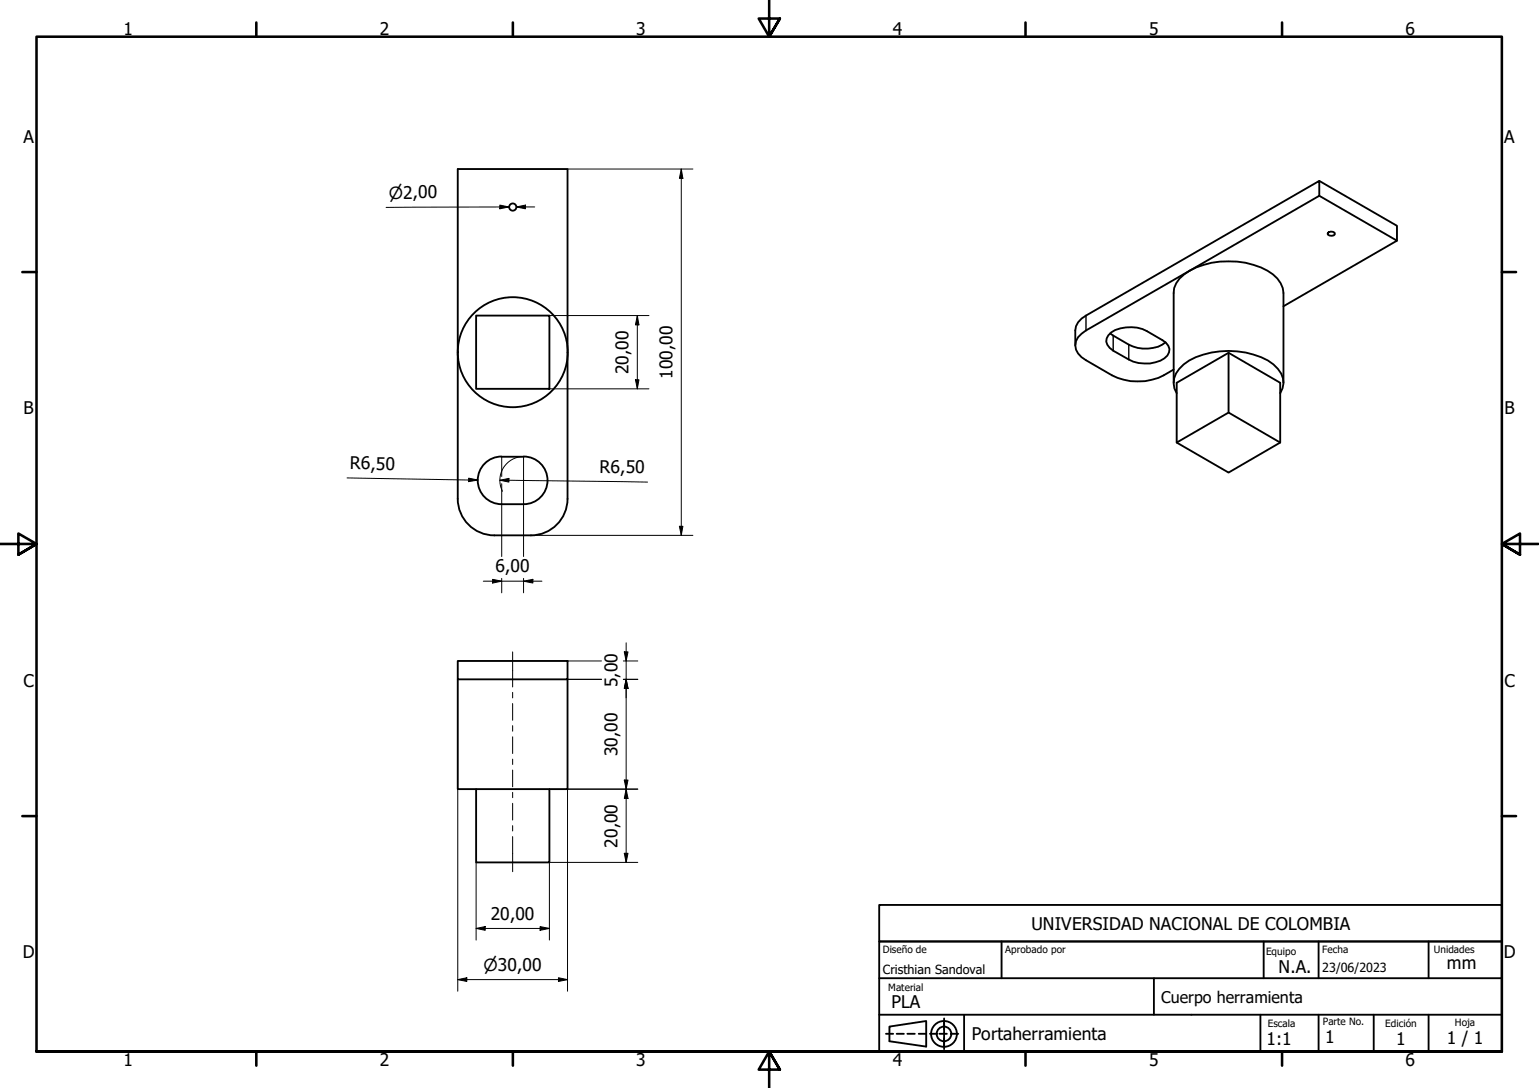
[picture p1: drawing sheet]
<svg xmlns="http://www.w3.org/2000/svg" width="420mm" height="297mm" viewBox="0 0 420 297" stroke-linecap="round" stroke-linejoin="round" font-family="sans-serif">
<!-- layer: Visible (ISO) -->
<g fill="none" stroke="#000" stroke-width=".51">
<path d="M360.2 53.5l21.2 12.2-31 17.9M360.2 49.4l21.2 12.2v4.1M362.7 63.4l1.2-.1 .5 .2v.4a1.17 1.17 0 0 1-1.9-.2zM130 86.2h20v20h-20zM293.6 94.3v-4.1a4.9 4.9 0 0 1 2.9-4l63.7-36.8v4.1l-63.7 36.7a4.6 4.6 0 0 0-2.7 5.2l.5 1.1 1 1 8.3 5a16.2 16.2 0 0 0 16.8-1.6M303.1 91a18.8 18.8 0 0 0 8.9 4.2 9.2 9.2 0 0 0 6.2-1.7M303.4 90.7a10.1 10.1 0 0 1 9.7-.3l4.3 2.5a2.7 2.7 0 0 1 1.9 2.3 2.7 2.7 0 0 1-1.4 2.6 9.7 9.7 0 0 1-9.7 .4l-4.3-2.5a2.85 2.85 0 0 1-1.3-4.1zM335.4 96.3v16.3l14.1 8.2v-16.3l-14.1-8.2-14.2 8.2v16.3l14.2-8.2M320.4 104.5v-24.5a7 7 0 0 1 4.4-6.1 23.4 23.4 0 0 1 21.2 0 7.8 7.8 0 0 1 4.4 6.1v24.5M321.2 107.4a5.8 5.8 0 0 1 2-7.9 22 22 0 0 1 19.1-2.7 10.5 10.5 0 0 1 8 6.5l.1 1.4-.3 1.3-.6 1.4M136.9 124.6a6.5 6.5 0 0 0-6.5 6.5 6.5 6.5 0 0 0 6.5 6.6M137 137.7h5.9"/>
<path d="M137 124.7h5.9M143 124.6a6.5 6.5 0 0 1 6.5 6.5 6.5 6.5 0 0 1-6.5 6.6M321.2 120.8l14.2 8.2 14.1-8.2M135 146.2a10 10 0 0 1-10-10v-90h29.9v90a10 10 0 0 1-10 10h-10M125 180.5h29.9v5h-29.9zM125 185.5v29.9h29.9v-29.9M130 215.4v20h20v-20"/>
<circle cx="140" cy="56.5" r=".98"/>
<circle cx="140" cy="96.2" r="15"/>
</g>
<!-- layer: Visible Narrow (ISO) -->
<path d="M296.5 86.2v4M303.9 91.6v4.1M308.2 94.1v4.1" fill="none" stroke="#000" stroke-width=".38"/>
<!-- layer: Border (ISO) -->
<g fill="none" stroke="#000" stroke-width=".7">
<path d="M70 6.1v3.9M140 6.1v3.9M210 0v10l-2.9-4.9h5.8l-2.9 4.9 2.9-4.9M280 6.1v3.9M350 6.1v3.9M6.1 74.3h3.9M410 74.3h3.9M0 148.5h10l-5-2.8v5.7l5-2.9-5 2.9M420 148.5h-10l5-2.8v5.7l-5-2.9 5 2.9M6.1 222.8h3.9M410 222.8h3.9M10 287.1v-277.1h400v277.1h-400h400"/>
<path d="M70 287.1v3.8M140 287.1v3.8M212.9 292l-2.9-4.9 2.9 4.9h-5.8l2.9-4.9v9.9M280 287.1v3.8M350 287.1v3.8"/>
</g>
<!-- layer: Title (ISO) -->
<g fill="none" stroke="#000" stroke-width=".51">
<path d="M240 247.1h170v9.9h-170zM240 257h170v30.1h-170zM273.4 257v10.1M345 257v10.1M360 257v10.1M390 257v10.1M240 277h170M240 267.1h170M257.7 278.1v8.3M263.2 277v10.1M315 267.1v9.9M344.1 277v10.1"/>
<path d="M360 277v10.1M375 277v10.1M390 277v10.1M241.9 282.2h1.9M242.8 280.3l10.1-1.5v6.9l-10.1-1.4zM244.8 282.2h2M247.7 282.2h2M250.8 282.2h2M253.9 282.2h2M256.5 282.2h2M259.6 282.2h2"/>
<circle cx="257.7" cy="282.3" r="3.5"/>
<circle cx="257.7" cy="282.3" r="2"/>
</g>
<!-- layer: Dimension (ISO) -->
<g fill="none" stroke="#000" stroke-width=".27">
<path d="M136.5 56l2.4 .5-2.4 .5zM136.5 56.5h2.4l-33.5 .1M141 56.5l2.4-.5v1zM141 56.5h5M154.9 46.2h34.3M186 46.2l.4 2.5h-.9zM186 46.2v100M150 86.2h27.2M174 86.2l.4 2.5h-.9zM174 86.2v20M150 106.2h27.2M173.5 103.7h.9l-.4 2.5z"/>
<path d="M94.7 130.5l35.8 .5M128 130.5l2.5 .5-2.5 .5zM136.5 131.1l2.4-.5v1zM136.5 131.1l40.3 .5M137 124.7v5.4M137 132.1v19.8M142.9 124.7v27.2M143 124.6a6.5 6.5 0 0 0-5.8 9.5M132 158.7h16M134.5 158.2l2.5 .5-2.5 .5zM137 157.9v3.9M142.9 158.7l2.6-.5v1z"/>
<path d="M142.9 157.9v3.9M145 146.2h44.2M185.5 143.7h.9l-.4 2.5zM170.4 178h1l-.5 2.5zM170.9 175.5v59.9M154.9 180.5h9.3M154.9 185.5h9.3M170.2 180.5h3.9M170.2 185.5h3.9M170.9 185.5l.5 2.4h-1zM125 215.4v55.2M170.4 213h1l-.5 2.4z"/>
<path d="M170.9 215.4l.5 2.6h-1zM174.1 215.4h-19.2v55.2M130 235.4v21.3M170.4 233h1l-.5 2.4zM174.1 235.4h-24.1v21.3M130 253.5l2.5-.5v1zM130 253.5h20M147.4 253l2.6 .5-2.6 .5zM125 267.4l2.4-.5v1.1zM125 267.4h29.9M152.5 266.9l2.4 .5-2.4 .6z"/>
</g>
<g fill="#000">
<path d="M136.5 56l2.4 .5-2.4 .5z" fill-rule="evenodd"/>
<path d="M141 56.5l2.4-.5v1z" fill-rule="evenodd"/>
<path d="M186 46.2l.4 2.5h-.9z" fill-rule="evenodd"/>
<path d="M174 86.2l.4 2.5h-.9z" fill-rule="evenodd"/>
<path d="M173.5 103.7h.9l-.4 2.5z" fill-rule="evenodd"/>
<path d="M128 130.5l2.5 .5-2.5 .5z" fill-rule="evenodd"/>
<path d="M136.5 131.1l2.4-.5v1z" fill-rule="evenodd"/>
<path d="M134.5 158.2l2.5 .5-2.5 .5z" fill-rule="evenodd"/>
<path d="M142.9 158.7l2.6-.5v1z" fill-rule="evenodd"/>
<path d="M185.5 143.7h.9l-.4 2.5z" fill-rule="evenodd"/>
<path d="M170.4 178h1l-.5 2.5z" fill-rule="evenodd"/>
<path d="M170.9 185.5l.5 2.4h-1z" fill-rule="evenodd"/>
<path d="M170.9 185.5l.5 2.4h-1z" fill-rule="evenodd"/>
<path d="M170.4 213h1l-.5 2.4z" fill-rule="evenodd"/>
<path d="M170.9 215.4l.5 2.6h-1z" fill-rule="evenodd"/>
<path d="M170.4 233h1l-.5 2.4z" fill-rule="evenodd"/>
<path d="M130 253.5l2.5-.5v1z" fill-rule="evenodd"/>
<path d="M147.4 253l2.6 .5-2.6 .5z" fill-rule="evenodd"/>
<path d="M125 267.4l2.4-.5v1.1z" fill-rule="evenodd"/>
<path d="M152.5 266.9l2.4 .5-2.4 .6z" fill-rule="evenodd"/>
</g>
<!-- layer: Centerline (ISO) -->
<path d="M140 178v9.6M140 189v1.5M140 192.1v4.5M140 198.1v1.5M140 201.2v4.5M140 207.2v1.5M140 210.2v4.6M140 216.3v1.5M140 219.3v4.6M140 225.4v1.5M140 228.4v9.6" fill="none" stroke="#000" stroke-width=".27"/>
<g font-size="4.8">
<text x="33.7" y="9.6">1</text>
<text x="103.7" y="9.6">2</text>
<text x="173.7" y="9.6">3</text>
<text x="243.7" y="9.6">4</text>
<text x="313.7" y="9.6">5</text>
<text x="383.7" y="9.6">6</text>
<text x="6.4" y="38.9">A</text>
<text x="410.7" y="38.9">A</text>
<text x="171.6" y="102.2" transform="rotate(-90 171.6 102.2)">20,00</text>
<text x="183.6" y="103.5" transform="rotate(-90 183.6 103.5)">100,00</text>
<text x="6.4" y="113.1">B</text>
<text x="410.7" y="113.1">B</text>
<text x="95.5" y="128.1" transform="rotate(1 95.5 128.1)">R6,50</text>
<text x="163.7" y="129" transform="rotate(1 163.7 129)">R6,50</text>
<text x="135.3" y="156.3">6,00</text>
<text x="6.4" y="187.4">C</text>
<text x="168.6" y="187.6" transform="rotate(-90 168.6 187.6)">5,00</text>
<text x="410.7" y="187.4">C</text>
<text x="168.6" y="206.4" transform="rotate(-90 168.6 206.4)">30,00</text>
<text x="168.6" y="231.4" transform="rotate(-90 168.6 231.4)">20,00</text>
<text x="134" y="251.1">20,00</text>
<text x="281.6" y="254">UNIVERSIDAD NACIONAL DE COLOMBIA</text>
<text x="6.2" y="261.7">D</text>
<text x="410.5" y="261.7">D</text>
<text x="349.1" y="265.7">N.A.</text>
<text x="395" y="264.5">mm</text>
<text x="243.4" y="275.2">PLA</text>
<text x="265.3" y="284">Portaherramienta</text>
<text x="345.8" y="285.2">1:1</text>
<text x="361.8" y="284.7">1</text>
<text x="381.2" y="285.3">1</text>
<text x="395" y="285">1 / 1</text>
<text x="33.7" y="290.9">1</text>
<text x="103.7" y="290.9">2</text>
<text x="173.7" y="290.9">3</text>
<text x="243.7" y="290.9">4</text>
<text x="313.7" y="290.9">5</text>
<text x="383.7" y="290.9">6</text>
</g>
<g font-size="4.6">
<text x="106.2" y="54.2">⌀2,00</text>
<text x="132" y="265">⌀30,00</text>
</g>
<text font-size="4.4" x="317" y="273.7">Cuerpo herramienta</text>
<g font-size="3.4">
<text x="241" y="266">Cristhian Sandoval</text>
<text x="361" y="265.5">23/06/2023</text>
</g>
<g font-size="2.7">
<text x="241" y="260.2">Diseño de</text>
<text x="274.4" y="260.1">Aprobado por</text>
<text x="345.6" y="260.8">Equipo</text>
<text x="361" y="260.1">Fecha</text>
<text x="391.5" y="260.1">Unidades</text>
<text x="242.5" y="270.5">Material</text>
<text x="346.1" y="280.3">Escala</text>
<text x="361.1" y="279.8">Parte No.</text>
<text x="378.2" y="280.3">Edición</text>
<text x="397.2" y="280">Hoja</text>
</g>
</svg>
